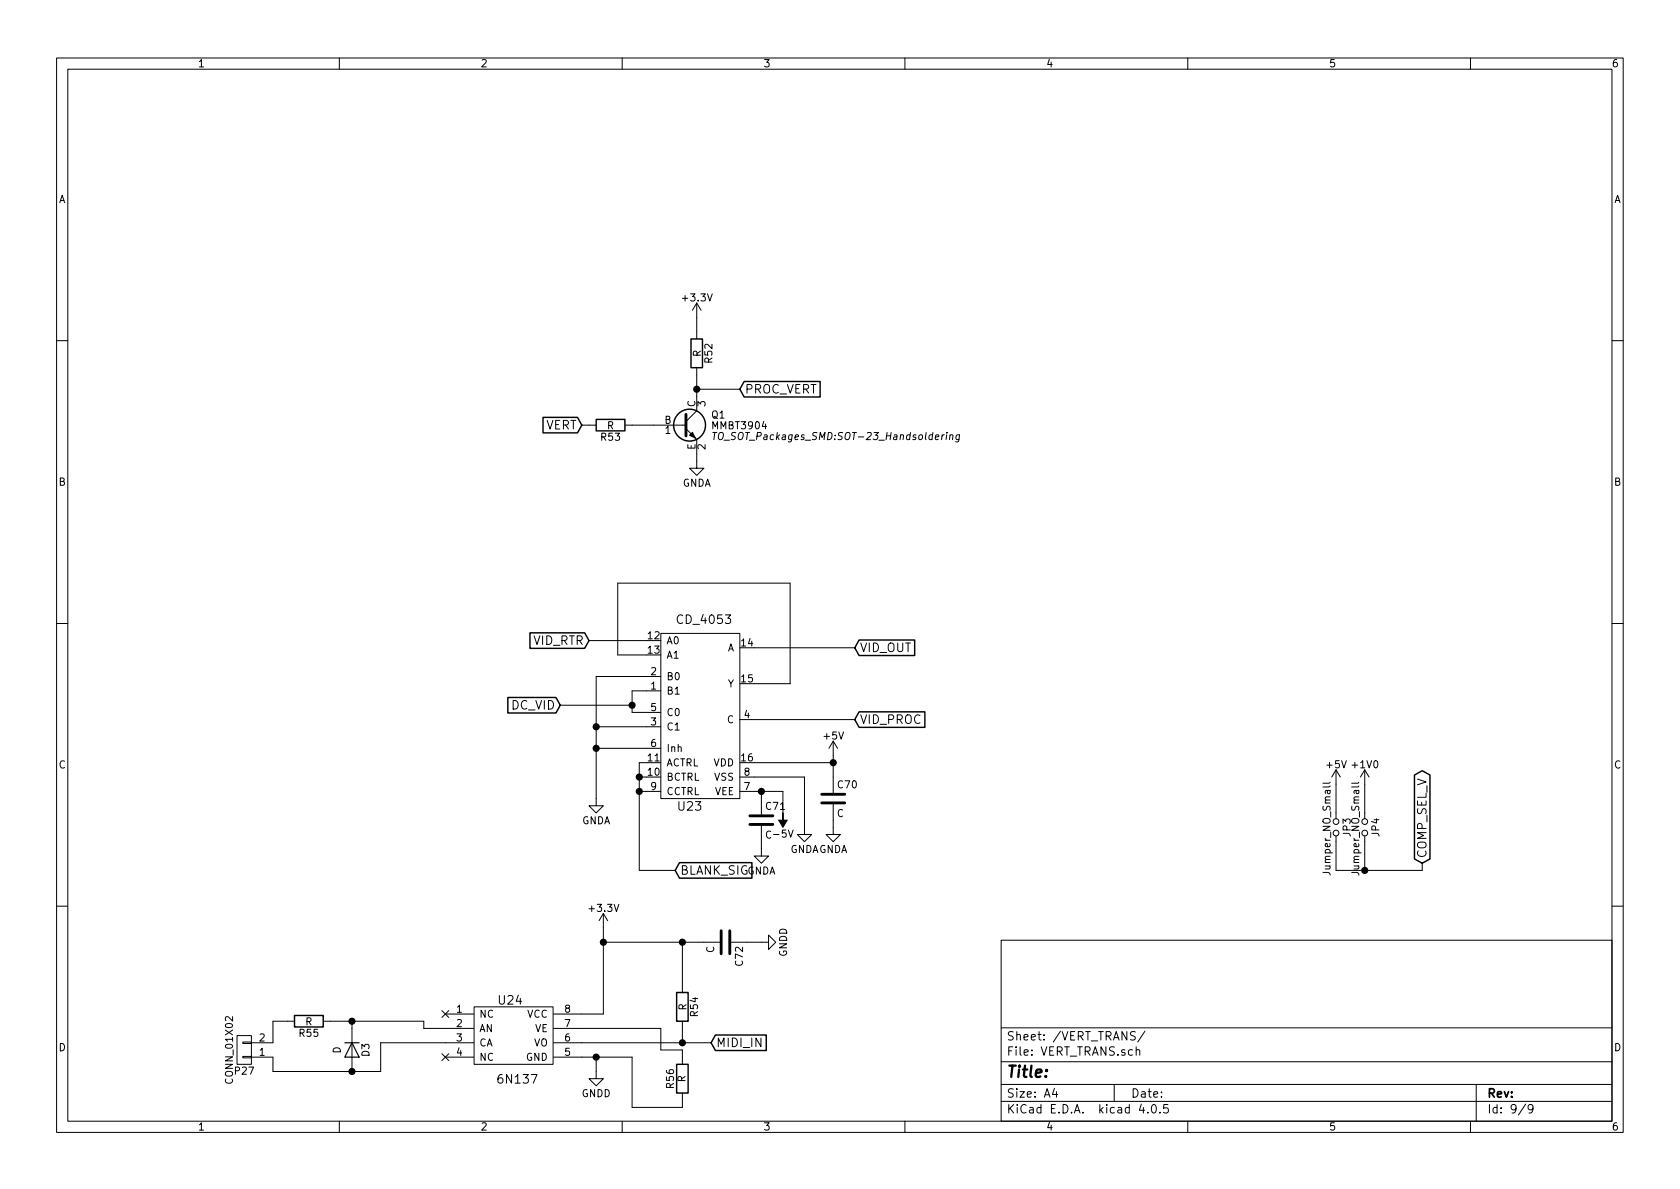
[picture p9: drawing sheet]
<svg xmlns="http://www.w3.org/2000/svg" width="297mm" height="210mm" viewBox="0 0 297 210" stroke-linecap="round" stroke-linejoin="round" font-family="sans-serif">
<g fill="none" stroke="#000" stroke-width=".18">
<path d="M10 10.3h277v189.9h-277zM12 12.2h273v186.1h-273zM60 10.3v1.9M110 10.3v1.9M160 10.3v1.9M210 10.3v1.9M260 10.3v1.9M123.2 53.6v6.3M123.2 53.6l-.8 1.3M123.2 53.6l.8 1.3M10 60.2h2M102.9 75.2h2.5"/>
<path d="M110.5 75.2h10.8M121.3 75.8l1.9 1.9v5.1h1.3l-1.3 1.3-1.3-1.3h1.3M123.2 65v7.6l-1.9 1.9M123.2 68.8h7.6M126.4 76.5l-.2 1.2M168 77l.2-.1 .3 .1-.1 .7M168 76.9l-.1 .8M169.6 77l-.3-.1-.3 .2 .1 .6h.5M169.7 76.9l-.2 1.1-.5 .1M285 60.2h2M10 110.3h2M104.1 113.3h10.2"/>
<path d="M114.3 115.8h-5.1v-12.7h30.5v17.8h-6.4M116.8 112h14v29.2h-14zM116.8 119.6h-11.4v22.9h1.3l-1.3 1.3-1.3-1.3h1.3M133.3 114.5h17.8M285 110.3h2M99.1 124.7h12.7M105.4 128.5h11.4M105.4 132.3h11.4M113 139.9h3.8M113 137.4h1.3M114.3 134.9h-1.3v19h6.4M116.8 122.2h-5v3.8h5"/>
<path d="M130.8 137.4h11.4v10.2h1.3l-1.3 1.2-1.2-1.2h1.2M130.8 127.2h20.3M130.8 139.9h7.6v3.9M133.3 134.9h14M134.6 139.9v4.1M147.3 131.1v9.1M147.3 131.1l-.7 1.2M147.3 131.1l.8 1.2M235.2 138.3l-.2 .2h-1.1M236.2 136.1v8.7M236.2 136.1l-.7 1.3M236.2 136.1l.8 1.3"/>
<path d="M240.3 138.3l-.2 .2h-1.1M241.3 136.1v8.7M241.3 136.1l-.8 1.3M241.3 136.1l.8 1.3M134.6 146v5.4h1.3l-1.3 1.2-1.3-1.2h1.3M147.3 142.2v5.4h1.3l-1.3 1.2-1.3-1.2h1.3M236.2 147.8v6.1h15.3v-1.3M241.3 147.8v6.1M10 160.2h2M78.1 178.7l1.2 1.2M78.7 179.3h5M79.3 178.7l-1.2 1.2"/>
<path d="M83.8 178h14v10.2h-14zM106.7 161.5l-.8 1.3M106.7 161.5v17.8h-8.8M106.7 161.5l.7 1.3M106.7 166.6h20.6M120.6 166.6v8.9M129.3 166.6h6.6v-1.3l1.3 1.3-1.3 1.3v-1.3M177 166.3h108v32h-108zM285 160.2h2M41.9 183.1h2.5v5.1h-2.5zM42.9 184.3h1.5v.2h-1.5zM42.9 186.8h1.5v.3h-1.5z"/>
<path d="M52.1 180.6h-3.8v3.8h-3.9M57.1 180.6h17.8v1.3h8.8M60 198.3v1.9M62.2 180.6v8.9M78.1 186.3l1.2 1.2M78.7 186.9h5M79.3 186.3l-1.2 1.2M83.7 184.4h-16.4v5.1h-19v-2.6h-3.9M97.9 186.9h13.9v8.9h8.8v-2.5M97.9 184.4h27.8M97.9 181.9h18.9v3.8h3.8v2.5M105.4 186.9v3.8h1.3l-1.3 1.3-1.3-1.3h1.3"/>
<path d="M110 198.3v1.9M120.6 180.6v3.8M160 198.3v1.9M177 194.8h108M177 191.8h108M177 187.8h108M177 181.8h108M186.4 192.5l-.3 1h.9M186.8 193v1M197 191.8v3M200.7 182.5l-.5-.1-.3 .3v.3l.8 .4v.4a.62 .62 0 0 1-.8 0M200.9 185.7l.2-.1 .4 .1v.9"/>
<path d="M200.9 185.1v1.5M201.8 195.2l-.4 1.1h1M202.4 182.3l-1.2 2M202.9 196.7v.1M203.8 195.4l.1-.1a.81 .81 0 0 1 .6 .6 .81 .81 0 0 1-.3 .8l-.1 .1a.8 .8 0 0 1-.6-.6 .8 .8 0 0 1 .3-.8zM205.1 196.7v.1M206.5 195.3h-.7l-.1 .7 .2-.1 .5 .1 .2 .2-.1 .5-.2 .1-.6-.1M210 198.3v1.9M260 198.3v1.9M261 191.8v6.5M269.7 195.2l-1.2 2M271 196l-.2 .3h-.3l-.3-.3v-.4l.1-.2 .5-.1 .2 .2a1.19 1.19 0 0 1-.2 1.2l-.5 .1"/>
<circle cx="236.2" cy="147.3" r=".51"/>
<circle cx="236.2" cy="145.3" r=".51"/>
<circle cx="241.3" cy="145.3" r=".51"/>
<circle cx="241.3" cy="147.3" r=".51"/>
</g>
<g fill="none" stroke="#000" stroke-width=".25">
<path d="M122.2 59.9h2v5.1h-2zM96 73.8h6.1l.8 1.4-.8 1.3h-6.1zM105.4 74.2h5.1v2h-5.1zM131.6 67.5h13.4v2.7h-13.4l-.8-1.4zM93.7 111.9h9.7l.7 1.4-.7 1.3h-9.7zM151.9 113.2h9.8v2.7h-9.8l-.8-1.4zM89.8 123.3h8.5l.8 1.4-.8 1.4h-8.5zM151.9 125.9h11.6v2.7h-11.6l-.8-1.4zM250.1 137.1l1.4-.8 1.3 .8v14.8l-1.3 .7-1.4-.7zM120.1 152.5h12.8v2.8h-12.8l-.7-1.4zM52.1 179.6h5v2h-5zM119.6 175.5h2.1v5.1h-2.1z"/>
<path d="M119.6 188.2h2.1v5.1h-2.1zM126.5 183h9v2.8h-9l-.8-1.4z"/>
<circle cx="121.9" cy="75.2" r="2.82"/>
</g>
<path d="M121.3 73.3v3.8M132.6 145.8h4.1M132.6 144.3h4.1M145.3 142h4.1M145.3 140.5h4.1M127.5 164.6v4.1M129 164.6v4.1" fill="none" stroke="#000" stroke-width=".51"/>
<path d="M121.9 77l.5-.6 .5 1.1zM138.4 143.8v1.2h.8l-.8 1.3-.7-1.3h.7z" fill="#000" stroke="#000" stroke-width=".18"/>
<g fill="#000" stroke="#000" stroke-width=".25">
<circle cx="123.2" cy="68.8" r=".51"/>
<circle cx="105.4" cy="128.5" r=".51"/>
<circle cx="105.4" cy="132.3" r=".51"/>
<circle cx="111.8" cy="124.7" r=".51"/>
<circle cx="113" cy="137.4" r=".51"/>
<circle cx="113" cy="139.9" r=".51"/>
<circle cx="134.6" cy="139.9" r=".51"/>
<circle cx="147.3" cy="134.9" r=".51"/>
<circle cx="241.3" cy="153.9" r=".51"/>
<circle cx="106.7" cy="166.6" r=".51"/>
<circle cx="120.7" cy="166.6" r=".51"/>
<circle cx="62.2" cy="189.5" r=".51"/>
<circle cx="62.2" cy="180.6" r=".51"/>
<circle cx="105.4" cy="186.9" r=".51"/>
<circle cx="120.7" cy="184.4" r=".51"/>
</g>
<path d="M61 184.4h2.5M62.2 184.4l1.3 2.5h-2.5z" fill="none" stroke="#000" stroke-width=".2"/>
<text font-size="2.8" x="178" y="190.5">Title:</text>
<g font-size="2.1">
<text x="131.7" y="69.6">PROC_VERT</text>
<text x="96.3" y="75.9">VERT</text>
<text x="120" y="110.3">CD_4053</text>
<text x="94.2" y="114">VID_RTR</text>
<text x="152" y="115.3">VID_OUT</text>
<text x="90.4" y="125.5">DC_VID</text>
<text x="152" y="128">VID_PROC</text>
<text x="120" y="143.4">U23</text>
<text x="120.3" y="154.7">BLANK_SIG</text>
<text x="252.2" y="151.7" transform="rotate(-90 252.2 151.7)">COMP_SEL_V</text>
<text x="88.2" y="177.6">U24</text>
<text x="126.6" y="185.2">MIDI_IN</text>
<text x="178" y="184">Sheet: /VERT_TRANS/</text>
<text x="88.3" y="191.6">6N137</text>
<text x="178" y="186.7">File: VERT_TRANS.sch</text>
<text x="178" y="196.9">KiCad E.D.A. kicad 4.0.5</text>
<text x="178" y="194.1">Size: A4</text>
<text x="200" y="194.1">Date:</text>
<text x="263" y="194.1">Rev:</text>
<text x="263" y="196.9">Id: 9/9</text>
</g>
<g font-size="1.8">
<text x="35" y="11.9">1</text>
<text x="85" y="11.9">2</text>
<text x="135" y="11.9">3</text>
<text x="185" y="11.9">4</text>
<text x="235" y="11.9">5</text>
<text x="285" y="11.9">6</text>
<text x="10.4" y="35.9">A</text>
<text x="285.4" y="35.9">A</text>
<text x="120.9" y="53.3">+3.3V</text>
<text x="123.9" y="63.1" transform="rotate(-90 123.9 63.1)">R</text>
<text x="125.9" y="64.1" transform="rotate(-90 125.9 64.1)">R52</text>
<text x="124.7" y="71.9" transform="rotate(-90 124.7 71.9)">3</text>
<text x="106.3" y="77.9">R53</text>
<text x="107.3" y="75.9">R</text>
<text x="117.5" y="74.9">B</text>
<text x="117.6" y="76.7">1</text>
<text x="122.9" y="72" transform="rotate(-90 122.9 72)">C</text>
<text x="125.8" y="74">Q1</text>
<text x="126.1" y="75.9">MMBT3904</text>
<text x="127.2" y="77.8">TO_SOT_Packages_SMD:SOT-23_Handsoldering</text>
<text x="122.9" y="79.6" transform="rotate(-90 122.9 79.6)">E</text>
<text x="124.7" y="79.5" transform="rotate(-90 124.7 79.5)">2</text>
<text x="10.4" y="85.9">B</text>
<text x="120.6" y="86">GNDA</text>
<text x="285.4" y="85.9">B</text>
<text x="114.6" y="113">12</text>
<text x="117.9" y="113.9">A0</text>
<text x="114.6" y="115.6">13</text>
<text x="115.1" y="119.4">2</text>
<text x="117.9" y="116.5">A1</text>
<text x="128.5" y="115.2">A</text>
<text x="131.1" y="114.3">14</text>
<text x="115.1" y="121.9">1</text>
<text x="115.1" y="125.7">5</text>
<text x="117.9" y="122.8">B1</text>
<text x="117.9" y="120.3">B0</text>
<text x="128.6" y="121.5">Y</text>
<text x="131.1" y="120.6">15</text>
<text x="115.1" y="128.3">3</text>
<text x="117.9" y="129.2">C1</text>
<text x="117.9" y="126.6">C0</text>
<text x="128.5" y="127.9">C</text>
<text x="131.6" y="127">4</text>
<text x="145.7" y="130.8">+5V</text>
<text x="10.4" y="135.9">C</text>
<text x="114.6" y="137.2">10</text>
<text x="114.6" y="134.6">11</text>
<text x="115.1" y="132.1">6</text>
<text x="117.9" y="133">Inh</text>
<text x="117.9" y="135.5">ACTRL</text>
<text x="126.1" y="135.5">VDD</text>
<text x="131.1" y="134.6">16</text>
<text x="131.6" y="137.2">8</text>
<text x="234.6" y="135.8">+5V</text>
<text x="239.2" y="135.8">+1V0</text>
<text x="285.4" y="135.9">C</text>
<text x="115.1" y="139.7">9</text>
<text x="117.9" y="140.6">CCTRL</text>
<text x="117.9" y="138">BCTRL</text>
<text x="126.3" y="140.6">VEE</text>
<text x="126.3" y="138">VSS</text>
<text x="131.6" y="139.7">7</text>
<text x="135.5" y="143.2">C71</text>
<text x="148.2" y="139.4">C70</text>
<text x="102.8" y="145.7">GNDA</text>
<text x="135.3" y="148.3">C -5V</text>
<text x="148" y="144.5">C</text>
<text x="238.8" y="147.9" transform="rotate(-90 238.8 147.9)">JP3</text>
<text x="243.9" y="147.9" transform="rotate(-90 243.9 147.9)">JP4</text>
<text x="132" y="154.6">GNDA</text>
<text x="139.6" y="150.8">GNDAGNDA</text>
<text x="235.2" y="154.4" transform="rotate(-90 235.2 154.4)">Jumper_NO_Small</text>
<text x="240.3" y="154.4" transform="rotate(-90 240.3 154.4)">Jumper_NO_Small</text>
<text x="104.3" y="161.2">+3.3V</text>
<text x="126.3" y="168.5" transform="rotate(-90 126.3 168.5)">C</text>
<text x="131.3" y="170.7" transform="rotate(-90 131.3 170.7)">C72</text>
<text x="139.1" y="169.2" transform="rotate(-90 139.1 169.2)">GNDD</text>
<text x="80.7" y="179.1">1</text>
<text x="84.8" y="180">NC</text>
<text x="93.1" y="180">VCC</text>
<text x="99.9" y="179.1">8</text>
<text x="121.4" y="178.7" transform="rotate(-90 121.4 178.7)">R</text>
<text x="123.4" y="179.7" transform="rotate(-90 123.4 179.7)">R54</text>
<text x="10.4" y="185.9">D</text>
<text x="45.9" y="184.1">2</text>
<text x="53" y="183.3">R55</text>
<text x="54" y="181.3">R</text>
<text x="80.7" y="181.6">2</text>
<text x="80.7" y="184.1">3</text>
<text x="84.8" y="182.5">AN</text>
<text x="84.8" y="185">CA</text>
<text x="94.3" y="185">VO</text>
<text x="94.5" y="182.5">VE</text>
<text x="99.9" y="184.1">6</text>
<text x="99.9" y="181.6">7</text>
<text x="285.4" y="185.9">D</text>
<text x="41.2" y="191.3" transform="rotate(-90 41.2 191.3)">CONN_01X02</text>
<text x="41.6" y="190">P27</text>
<text x="45.9" y="186.7">1</text>
<text x="60.2" y="186.3" transform="rotate(-90 60.2 186.3)">D</text>
<text x="65.3" y="186.8" transform="rotate(-90 65.3 186.8)">D3</text>
<text x="80.7" y="186.7">4</text>
<text x="84.8" y="187.6">NC</text>
<text x="92.9" y="187.6">GND</text>
<text x="99.9" y="186.7">5</text>
<text x="121.2" y="191.4" transform="rotate(-90 121.2 191.4)">R</text>
<text x="102.8" y="194">GNDD</text>
<text x="119.2" y="192.4" transform="rotate(-90 119.2 192.4)">R56</text>
<text x="35" y="199.9">1</text>
<text x="85" y="199.9">2</text>
<text x="135" y="199.9">3</text>
<text x="185" y="199.9">4</text>
<text x="235" y="199.9">5</text>
<text x="285" y="199.9">6</text>
</g>
</svg>
